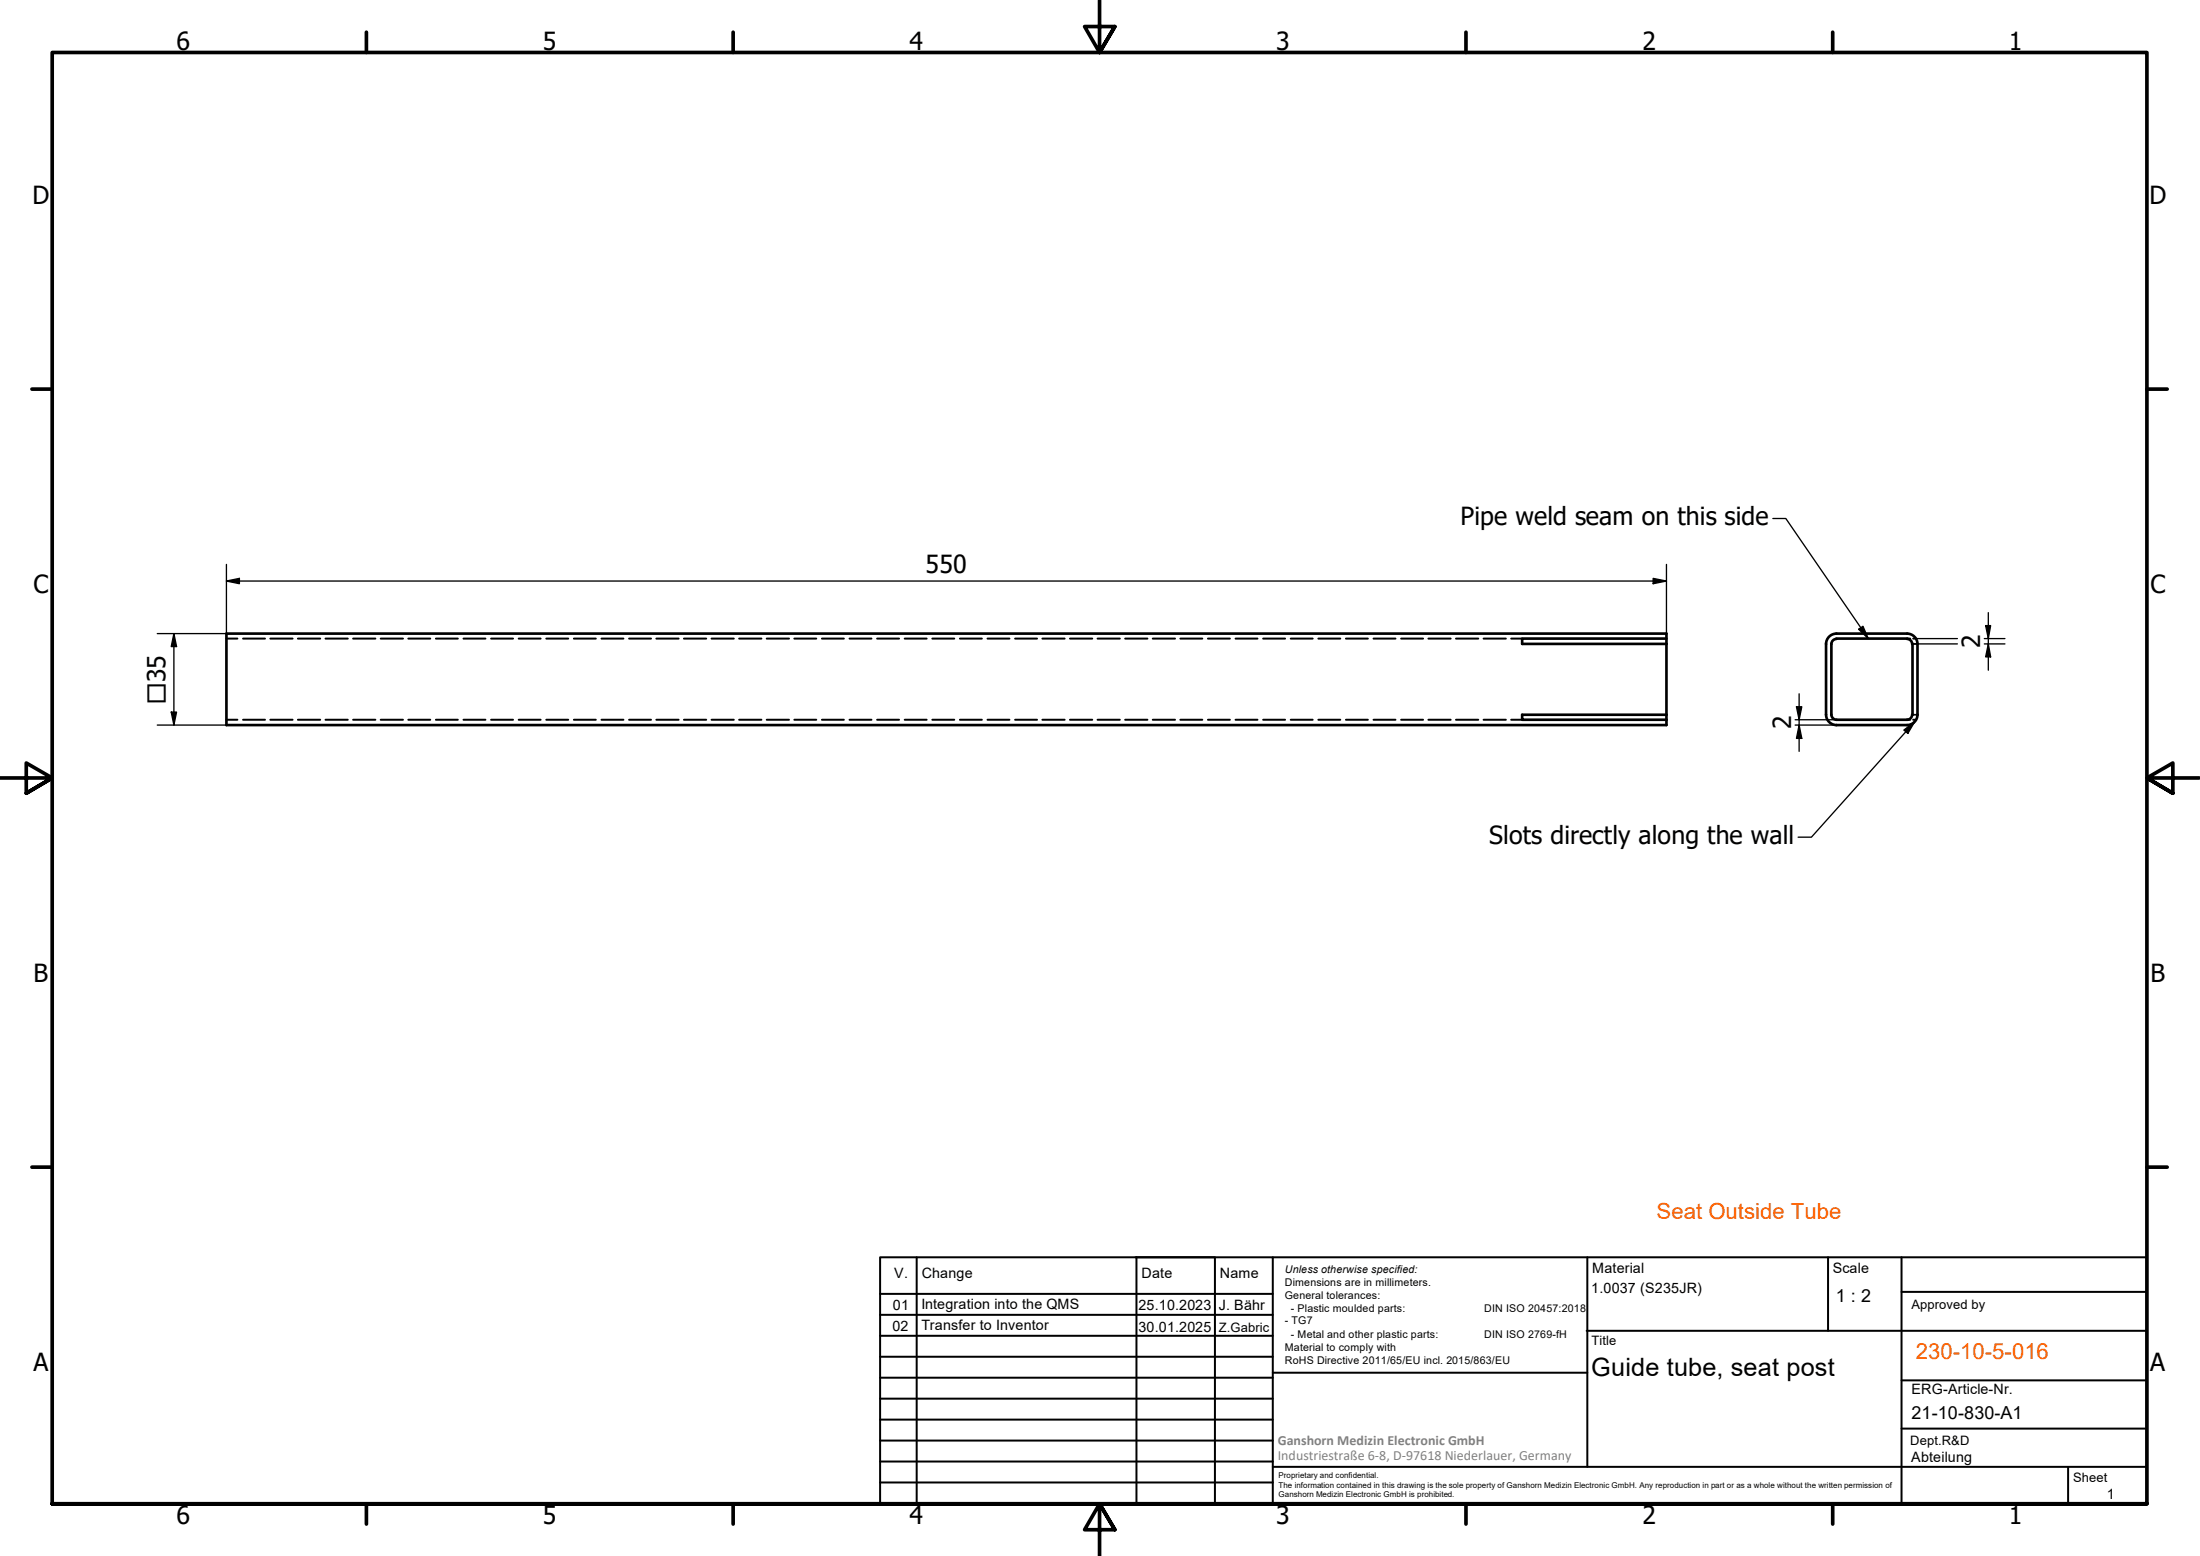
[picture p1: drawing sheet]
<svg xmlns="http://www.w3.org/2000/svg" width="420mm" height="297mm" viewBox="0 0 420 297" stroke-linecap="round" stroke-linejoin="round" font-family="sans-serif">
<!-- layer: Hidden (ISO) -->
<g fill="none" stroke="#000" stroke-width=".38">
<path d="M43.2 137.4h2.1M43.2 121.9h2.1M46.4 137.4h4.2M46.4 121.9h4.2M51.6 137.4h4.3M51.6 121.9h4.3M56.9 137.4h4.3M56.9 121.9h4.3M62.2 137.4h4.2M62.2 121.9h4.2M67.4 137.4h4.3M67.4 121.9h4.3"/>
<path d="M72.7 137.4h4.3M72.7 121.9h4.3M78 137.4h4.2M78 121.9h4.2M83.2 137.4h4.2M83.2 121.9h4.2M88.5 137.4h4.2M88.5 121.9h4.2M93.8 137.4h4.2M93.8 121.9h4.2M99.1 137.4h4.2M99.1 121.9h4.2"/>
<path d="M104.3 137.4h4.2M104.3 121.9h4.2M109.6 137.4h4.2M109.6 121.9h4.2M114.9 137.4h4.2M114.9 121.9h4.2M120.1 137.4h4.2M120.1 121.9h4.2M125.3 137.4h4.3M125.3 121.9h4.3M130.6 137.4h4.3M130.6 121.9h4.3"/>
<path d="M135.9 137.4h4.2M135.9 121.9h4.2M141.2 137.4h4.2M141.2 121.9h4.2M146.4 137.4h4.3M146.4 121.9h4.3M151.7 137.4h4.2M151.7 121.9h4.2M157 137.4h4.2M157 121.9h4.2M162.2 137.4h4.2M162.2 121.9h4.2"/>
<path d="M167.5 137.4h4.2M167.5 121.9h4.2M172.8 137.4h4.2M172.8 121.9h4.2M178.1 137.4h4.1M178.1 121.9h4.1M183.3 137.4h4.2M183.3 121.9h4.2M188.6 137.4h4.2M188.6 121.9h4.2M193.9 137.4h4.2M193.9 121.9h4.2"/>
<path d="M199.1 137.4h4.2M199.1 121.9h4.2M204.3 137.4h4.3M204.3 121.9h4.3M209.6 137.4h4.3M209.6 121.9h4.3M214.9 137.4h4.2M214.9 121.9h4.2M220.2 137.4h4.2M220.2 121.9h4.2M225.4 137.4h4.2M225.4 121.9h4.2"/>
<path d="M230.7 137.4h4.2M230.7 121.9h4.2M236 137.4h4.2M236 121.9h4.2M241.2 137.4h4.2M241.2 121.9h4.2M246.5 137.4h4.2M246.5 121.9h4.2M251.8 137.4h4.2M251.8 121.9h4.2M257 137.4h4.2M257 121.9h4.2"/>
<path d="M262.3 137.4h4.2M262.3 121.9h4.2M267.6 137.4h4.2M267.6 121.9h4.2M272.8 137.4h4.3M272.8 121.9h4.3M278.1 137.4h4.2M278.1 121.9h4.2M283.3 137.4h4.3M283.3 121.9h4.3M288.6 137.4h2.1M288.6 121.9h2.1"/>
<path d="M364.2 137.4h.6M364.2 121.9h.6M365.3 122.9h.3M365.3 136.4h.3M365.4 137.4h.6M365.4 121.9h.6M365.9 122.9h.3M365.9 136.4h.3"/>
</g>
<!-- layer: Visible (ISO) -->
<g fill="none" stroke="#000" stroke-width=".51">
<path d="M43.2 121h275.1v17.4h-275.1zM318.3 136.4h-27.6v1h27.6M318.3 121.9h-27.6v1h27.6M348.7 136.4a2 2 0 0 0 2 2M349.8 136.4a.98 .98 0 0 0 .9 1M350.7 121h13.5M350.7 121.9h13.5M350.7 138.4h13.5M350.7 137.4h13.5M350.7 121a2 2 0 0 0-2 2v13.4M350.7 122a.98 .98 0 0 0-.9 1v13.4M364.2 121a2 2 0 0 1 2 2v13.4"/>
<path d="M364.2 122a.98 .98 0 0 1 1 1M365.2 136.4a.98 .98 0 0 1-1 1M365.3 122.9v13.5M366.2 136.4a2 2 0 0 1-2 2"/>
</g>
<!-- layer: Border (ISO) -->
<g fill="none" stroke="#000" stroke-width=".7">
<path d="M70 6.1v3.9M140 6.1v3.9M210 0v10l-2.9-4.9h5.8l-2.9 4.9 2.9-4.9M280 6.1v3.9M350 6.1v3.9M6.1 74.3h3.9M410 74.3h3.9M0 148.5h10l-5-2.8v5.7l5-2.9-5 2.9M420 148.5h-10l5-2.8v5.7l-5-2.9 5 2.9M6.1 222.8h3.9M410 222.8h3.9M10 287.1v-277.1h400v277.1h-400h400"/>
<path d="M70 287.1v3.8M140 287.1v3.8M212.9 292l-2.9-4.9 2.9 4.9h-5.8l2.9-4.9v9.9M280 287.1v3.8M350 287.1v3.8"/>
</g>
<!-- layer: TitleBlock -->
<g fill="none" stroke="#000" stroke-width=".38">
<path d="M168.1 251h75M168.1 247h75M168.1 255h75M168.1 259h75M175.1 240v47M216.9 240h15M217 240v47M232 240v47M243.1 240.1v46.9h-75v-47h241.9v47.1h-167M303 254h107M303.1 240v40M349.1 240v14"/>
<path d="M363.2 240v47.1M363.2 246.6h46.8M168.1 271h75M168.1 263h75M168.1 267h75M168.1 275h75M168.1 279h75M243.1 262.1h60M363.2 272.7h46.8M363.2 263.5h46.8M168.1 283h75M216.9 287h15"/>
<path d="M243.1 280h166.9M395 280.1v7"/>
</g>
<!-- layer: Dimension (ISO) -->
<g fill="none" stroke="#000" stroke-width=".25">
<path d="M43.2 107.7v13.3h-13.2M43.2 110.9l2.5-.5v1zM43.2 110.9h275.1M315.7 110.4l2.6 .5-2.6 .5zM318.3 107.7v13.3M379.2 119.4h1l-.5 2.5zM379.7 117v10.9M30 138.4h13.2M32.7 135.9h1l-.5 2.5zM33.2 121v17.4M33.2 121l.5 2.4h-1zM342.8 138.4h7.9"/>
<path d="M342.8 137.4h7.9M343.1 134.9h1l-.5 2.5zM343.6 132.4v11M343.6 138.4l.5 2.6h-1zM365.3 122.9h8.5M366 121.9h7.8M379 121.9h3.9M379 122.9h3.9M379.7 122.9l.5 2.5h-1z"/>
</g>
<path d="M43.2 110.9l2.5-.5v1zM315.7 110.4l2.6 .5-2.6 .5zM379.2 119.4h1l-.5 2.5zM32.7 135.9h1l-.5 2.5zM33.2 121l.5 2.4h-1zM343.1 134.9h1l-.5 2.5zM379.7 122.9l.5 2.5h-1zM343.6 138.4l.5 2.6h-1z" fill="#000"/>
<!-- layer: Symbol (ISO) -->
<path d="M338.6 99h2.5l15.7 22.9M355 120.1l.8-.5 1 2.3zM363.6 139.4l2-1.6-1.2 2.2zM365.6 137.8l-19.7 22h-2.5" fill="none" stroke="#000" stroke-width=".25"/>
<path d="M355 120.1l.8-.5 1 2.3zM363.6 139.4l2-1.6-1.2 2.2z" fill="#000"/>
<g font-size="4.8">
<text x="33.7" y="9.6">6</text>
<text x="103.7" y="9.6">5</text>
<text x="173.7" y="9.6">4</text>
<text x="243.7" y="9.6">3</text>
<text x="313.7" y="9.6">2</text>
<text x="383.7" y="9.6">1</text>
<text x="6.2" y="38.9">D</text>
<text x="410.5" y="38.9">D</text>
<text x="279" y="100.3">Pipe weld seam on this side</text>
<text x="6.4" y="113.1">C</text>
<text x="176.8" y="109.3">550</text>
<text x="410.7" y="113.1">C</text>
<text x="378.2" y="123.7" transform="rotate(-90 378.2 123.7)">2</text>
<text x="342.1" y="139.2" transform="rotate(-90 342.1 139.2)">2</text>
<text x="284.4" y="161.1">Slots directly along the wall</text>
<text x="6.4" y="187.4">B</text>
<text x="410.7" y="187.4">B</text>
<text x="6.4" y="261.7">A</text>
<text x="303.9" y="262.7">Guide tube, seat post</text>
<text x="410.7" y="261.7">A</text>
<text x="33.7" y="290.9">6</text>
<text x="103.7" y="290.9">5</text>
<text x="173.7" y="290.9">4</text>
<text x="243.7" y="290.9">3</text>
<text x="313.7" y="290.9">2</text>
<text x="383.7" y="290.9">1</text>
</g>
<text font-size="4.6" x="31.6" y="134.4" transform="rotate(-90 31.6 134.4)">□35</text>
<g font-size="4.2" fill="#ff6200">
<text x="316.4" y="232.7">Seat Outside Tube</text>
<text x="365.9" y="259.5">230-10-5-016</text>
</g>
<g font-size="3.4">
<text x="350.6" y="248.5">1 : 2</text>
<text x="365.1" y="270.9">21-10-830-A1</text>
</g>
<g font-size="2.7">
<text x="170.8" y="244">V.</text>
<text x="176" y="244">Change</text>
<text x="218" y="244">Date</text>
<text x="233" y="244">Name</text>
<text x="304.1" y="243">Material</text>
<text x="350" y="243.1">Scale</text>
<text x="170.5" y="250">01</text>
<text x="176" y="249.9">Integration into the QMS</text>
<text x="217.4" y="250">25.10.2023</text>
<text x="232.8" y="250">J. Bähr</text>
<text x="303.9" y="246.8">1.0037 (S235JR)</text>
<text x="170.4" y="254.2">02</text>
<text x="176" y="253.9">Transfer to Inventor</text>
<text x="217.4" y="254.4">30.01.2025</text>
<text x="365.1" y="266.1">ERG-Article-Nr.</text>
<text x="365" y="279">Abteilung</text>
<text x="402.3" y="286.2">1</text>
</g>
<g font-size="2.7" fill="#808080">
<text x="244" y="275.8">Ganshorn Medizin Electronic GmbH</text>
<text x="244" y="278.7">Industriestraße 6-8, D-97618 Niederlauer, Germany</text>
</g>
<g font-size="2.5">
<text x="365.1" y="249.9">Approved by</text>
<text x="232.8" y="254.4">Z.Gabric</text>
<text x="304" y="256.8">Title</text>
<text x="364.8" y="275.8">Dept.R&amp;D</text>
<text x="395.9" y="282.9">Sheet</text>
</g>
<g font-size="2">
<text x="245.4" y="242.9">Unless otherwise specified:</text>
<text x="245.4" y="245.4">Dimensions are in millimeters.</text>
<text x="245.4" y="247.9">General tolerances:</text>
<text x="246.5" y="250.4">- Plastic moulded parts:</text>
<text x="283.5" y="250.4">DIN ISO 20457:2018</text>
<text x="245.4" y="252.8">- TG7</text>
<text x="245.4" y="257.9">Material to comply with</text>
<text x="246.5" y="255.4">- Metal and other plastic parts:</text>
<text x="283.5" y="255.4">DIN ISO 2769-fH</text>
<text x="245.4" y="260.3">RoHS Directive 2011/65/EU incl. 2015/863/EU</text>
</g>
<g font-size="1.5">
<text x="244.2" y="282.2">Proprietary and confidential.</text>
<text x="244.2" y="284">The information contained in this drawing is the sole property of Ganshorn Medizin Electronic GmbH. Any reproduction in part or as a whole without the written permission of</text>
<text x="244.2" y="285.8">Ganshorn Medizin Electronic GmbH is prohibited.</text>
</g>
</svg>
